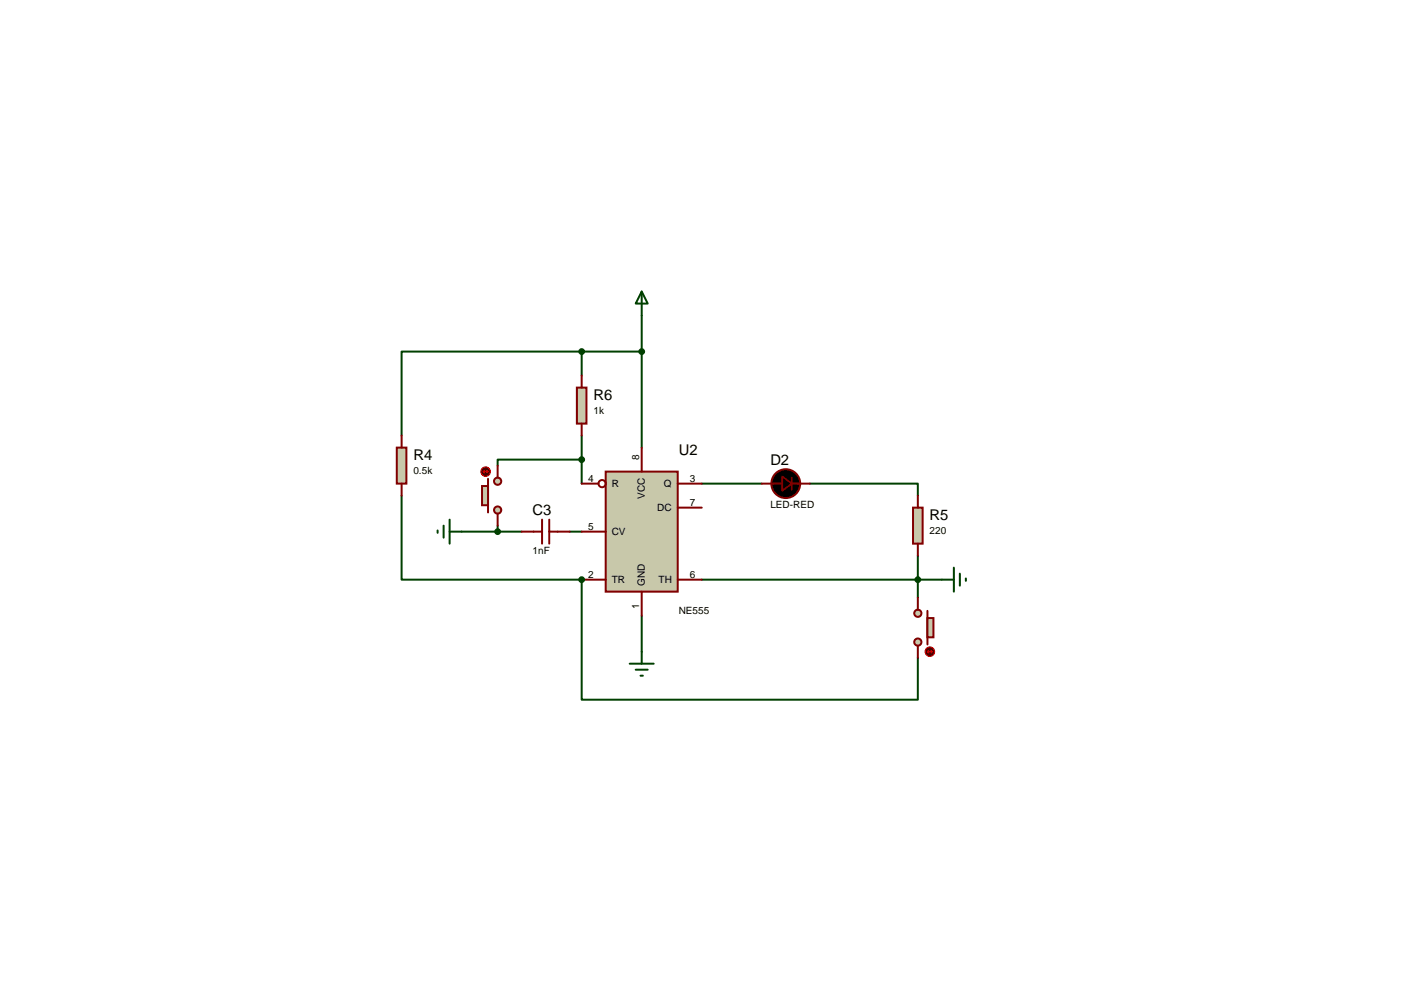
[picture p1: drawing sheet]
<svg xmlns="http://www.w3.org/2000/svg" width="297mm" height="210mm" viewBox="0 0 297 210" stroke-linecap="round" stroke-linejoin="round" font-family="sans-serif">
<path d="M85 92.2v-17.8h50.8v20.3M85 104.9v17.8h38.1M120.5 112.5h2.6" fill="none" stroke="#004000" stroke-width=".42"/>
<circle cx="123.1" cy="122.7" r=".21" fill="#004000"/>
<path d="M123.1 74.4v5.1M135.8 66.8v7.6M123.1 97.3h-17.8v1.2M123.1 92.2v10.1M97.7 112.5h12.7M105.3 111.2v1.3M148.5 102.3h12.7M171.3 102.3h22.9v2.6M194.2 117.6v8.9M123.1 122.7v25.4h71.1v-8.9M135.8 130.3v7.6M148.5 122.7h50.8" fill="none" stroke="#004000" stroke-width=".42"/>
<path d="M128.1 99.8h15.3v25.4h-15.3z" fill="#c8c8aa" stroke="#800000" stroke-width=".42"/>
<g fill="none" stroke="#800000" stroke-width=".42">
<path d="M135.8 94.7v5.1M123.1 102.3h3.5M123.1 112.5h5M143.4 102.3h5.1M143.4 107.4h5.1M123.1 122.7h5M135.8 125.2v5.1M143.4 122.7h5.1"/>
<circle cx="127.4" cy="102.3" r=".76"/>
</g>
<circle cx="135.8" cy="74.4" r=".51" fill="#004000" stroke="#004000" stroke-width=".42"/>
<path d="M83.9 94.7h2.1v7.6h-2.1z" fill="#c8c8aa" stroke="#800000" stroke-width=".42"/>
<path d="M85 92.2v2.5M85 102.3v2.6" fill="none" stroke="#800000" stroke-width=".42"/>
<circle cx="123.1" cy="74.4" r=".51" fill="#004000" stroke="#004000" stroke-width=".42"/>
<path d="M193.2 107.4h2v7.6h-2z" fill="#c8c8aa" stroke="#800000" stroke-width=".42"/>
<path d="M110.4 112.5h4.3M114.7 110v5M116.2 110v5M116.2 112.5h4.3M194.2 104.9v2.5M194.2 115v2.6" fill="none" stroke="#800000" stroke-width=".42"/>
<g fill="#c8c8aa" stroke="#800000" stroke-width=".42">
<circle cx="194.2" cy="135.9" r=".76"/>
<circle cx="194.2" cy="129.8" r=".76"/>
</g>
<path d="M196.2 129.3v7.1" fill="none" stroke="#800000" stroke-width=".42"/>
<path d="M196.2 130.8h1.3v4h-1.3z" fill="#c8c8aa" stroke="#800000" stroke-width=".42"/>
<path d="M194.2 126.5v2.5M194.2 136.6v2.6" fill="none" stroke="#800000" stroke-width=".42"/>
<circle cx="196.7" cy="137.9" r="1.02" fill="#400000" stroke="#f00" stroke-width=".21"/>
<path d="M196.2 137.9h1M196.2 137.9l.3 .2M196.5 137.6l-.3 .3M197 137.6l.2 .3M197.2 137.9l-.2 .2" fill="none" stroke="#f00" stroke-width=".21"/>
<g fill="#004000" stroke="#004000" stroke-width=".42">
<circle cx="123.1" cy="122.7" r=".51"/>
<circle cx="194.2" cy="122.7" r=".51"/>
</g>
<circle cx="166.2" cy="102.3" r="3" fill="#000" stroke="#800000" stroke-width=".42"/>
<path d="M167.5 101.1v2.5" fill="none" stroke="#800000" stroke-width=".38"/>
<path d="M161.2 102.3h4.3M167.5 102.3h3.8" fill="none" stroke="#800000" stroke-width=".42"/>
<path d="M165.5 100.8l2 1.5-2 1.6z" fill="#000" stroke="#800000" stroke-width=".38"/>
<g fill="none" stroke="#004000" stroke-width=".42">
<path d="M135.8 61.7l1.2 2.5h-2.5zM135.8 61.7v5.1M92.6 112.2v.5M93.9 111.2v2.6M95.1 112.5h2.6M95.1 110v5M135.8 137.9v2.5M199.3 122.7h2.5M201.8 120.1v5.1M203.1 121.4v2.5M204.3 122.4v.5M133.2 140.4h5.1"/>
<path d="M134.5 141.7h2.5M135.5 143h.5"/>
</g>
<g fill="#c8c8aa" stroke="#800000" stroke-width=".42">
<circle cx="105.3" cy="101.8" r=".76"/>
<circle cx="105.3" cy="107.9" r=".76"/>
</g>
<path d="M103.3 101.3v7.1" fill="none" stroke="#800000" stroke-width=".42"/>
<path d="M102 102.8h1.3v4.1h-1.3z" fill="#c8c8aa" stroke="#800000" stroke-width=".42"/>
<path d="M105.3 98.5v2.6M105.3 108.7v2.5" fill="none" stroke="#800000" stroke-width=".42"/>
<circle cx="102.7" cy="99.8" r="1.02" fill="#400000" stroke="#f00" stroke-width=".21"/>
<path d="M102.2 99.8h1.1M102.2 99.8l.3 .2M102.5 99.5l-.3 .3M103 99.5l.3 .3M103.3 99.8l-.3 .2" fill="none" stroke="#f00" stroke-width=".21"/>
<path d="M122 82h2.1v7.6h-2.1z" fill="#c8c8aa" stroke="#800000" stroke-width=".42"/>
<path d="M123.1 79.5v2.5M123.1 89.6v2.6" fill="none" stroke="#800000" stroke-width=".42"/>
<g fill="#004000" stroke="#004000" stroke-width=".42">
<circle cx="123.1" cy="97.3" r=".51"/>
<circle cx="105.3" cy="112.5" r=".51"/>
</g>
<g font-size="3.1">
<text x="125.6" y="84.6">R6</text>
<text x="87.5" y="97.3">R4</text>
<text x="143.6" y="96.4">U2</text>
<text x="163" y="98.4">D2</text>
<text x="112.7" y="109.1">C3</text>
<text x="196.7" y="110">R5</text>
</g>
<g font-size="2.1">
<text x="125.6" y="87.6">1k</text>
<text x="87.5" y="100.3">0.5k</text>
<text x="124.4" y="102">4</text>
<text x="135.3" y="97.3" transform="rotate(-90 135.3 97.3)">8</text>
<text x="145.9" y="102">3</text>
<text x="129.4" y="103.1">R</text>
<text x="136.4" y="105.5" transform="rotate(-90 136.4 105.5)">VCC</text>
<text x="140.5" y="103.1">Q</text>
<text x="145.9" y="107">7</text>
<text x="163" y="107.5">LED-RED</text>
<text x="124.4" y="112.1">5</text>
<text x="129.4" y="113.3">CV</text>
<text x="139.1" y="108.2">DC</text>
<text x="196.7" y="113">220</text>
<text x="112.7" y="117.2">1nF</text>
<text x="124.4" y="122.3">2</text>
<text x="129.4" y="123.4">TR</text>
<text x="136.4" y="123.9" transform="rotate(-90 136.4 123.9)">GND</text>
<text x="139.3" y="123.4">TH</text>
<text x="145.9" y="122.3">6</text>
<text x="135.3" y="128.9" transform="rotate(-90 135.3 128.9)">1</text>
<text x="143.6" y="129.9">NE555</text>
</g>
</svg>
